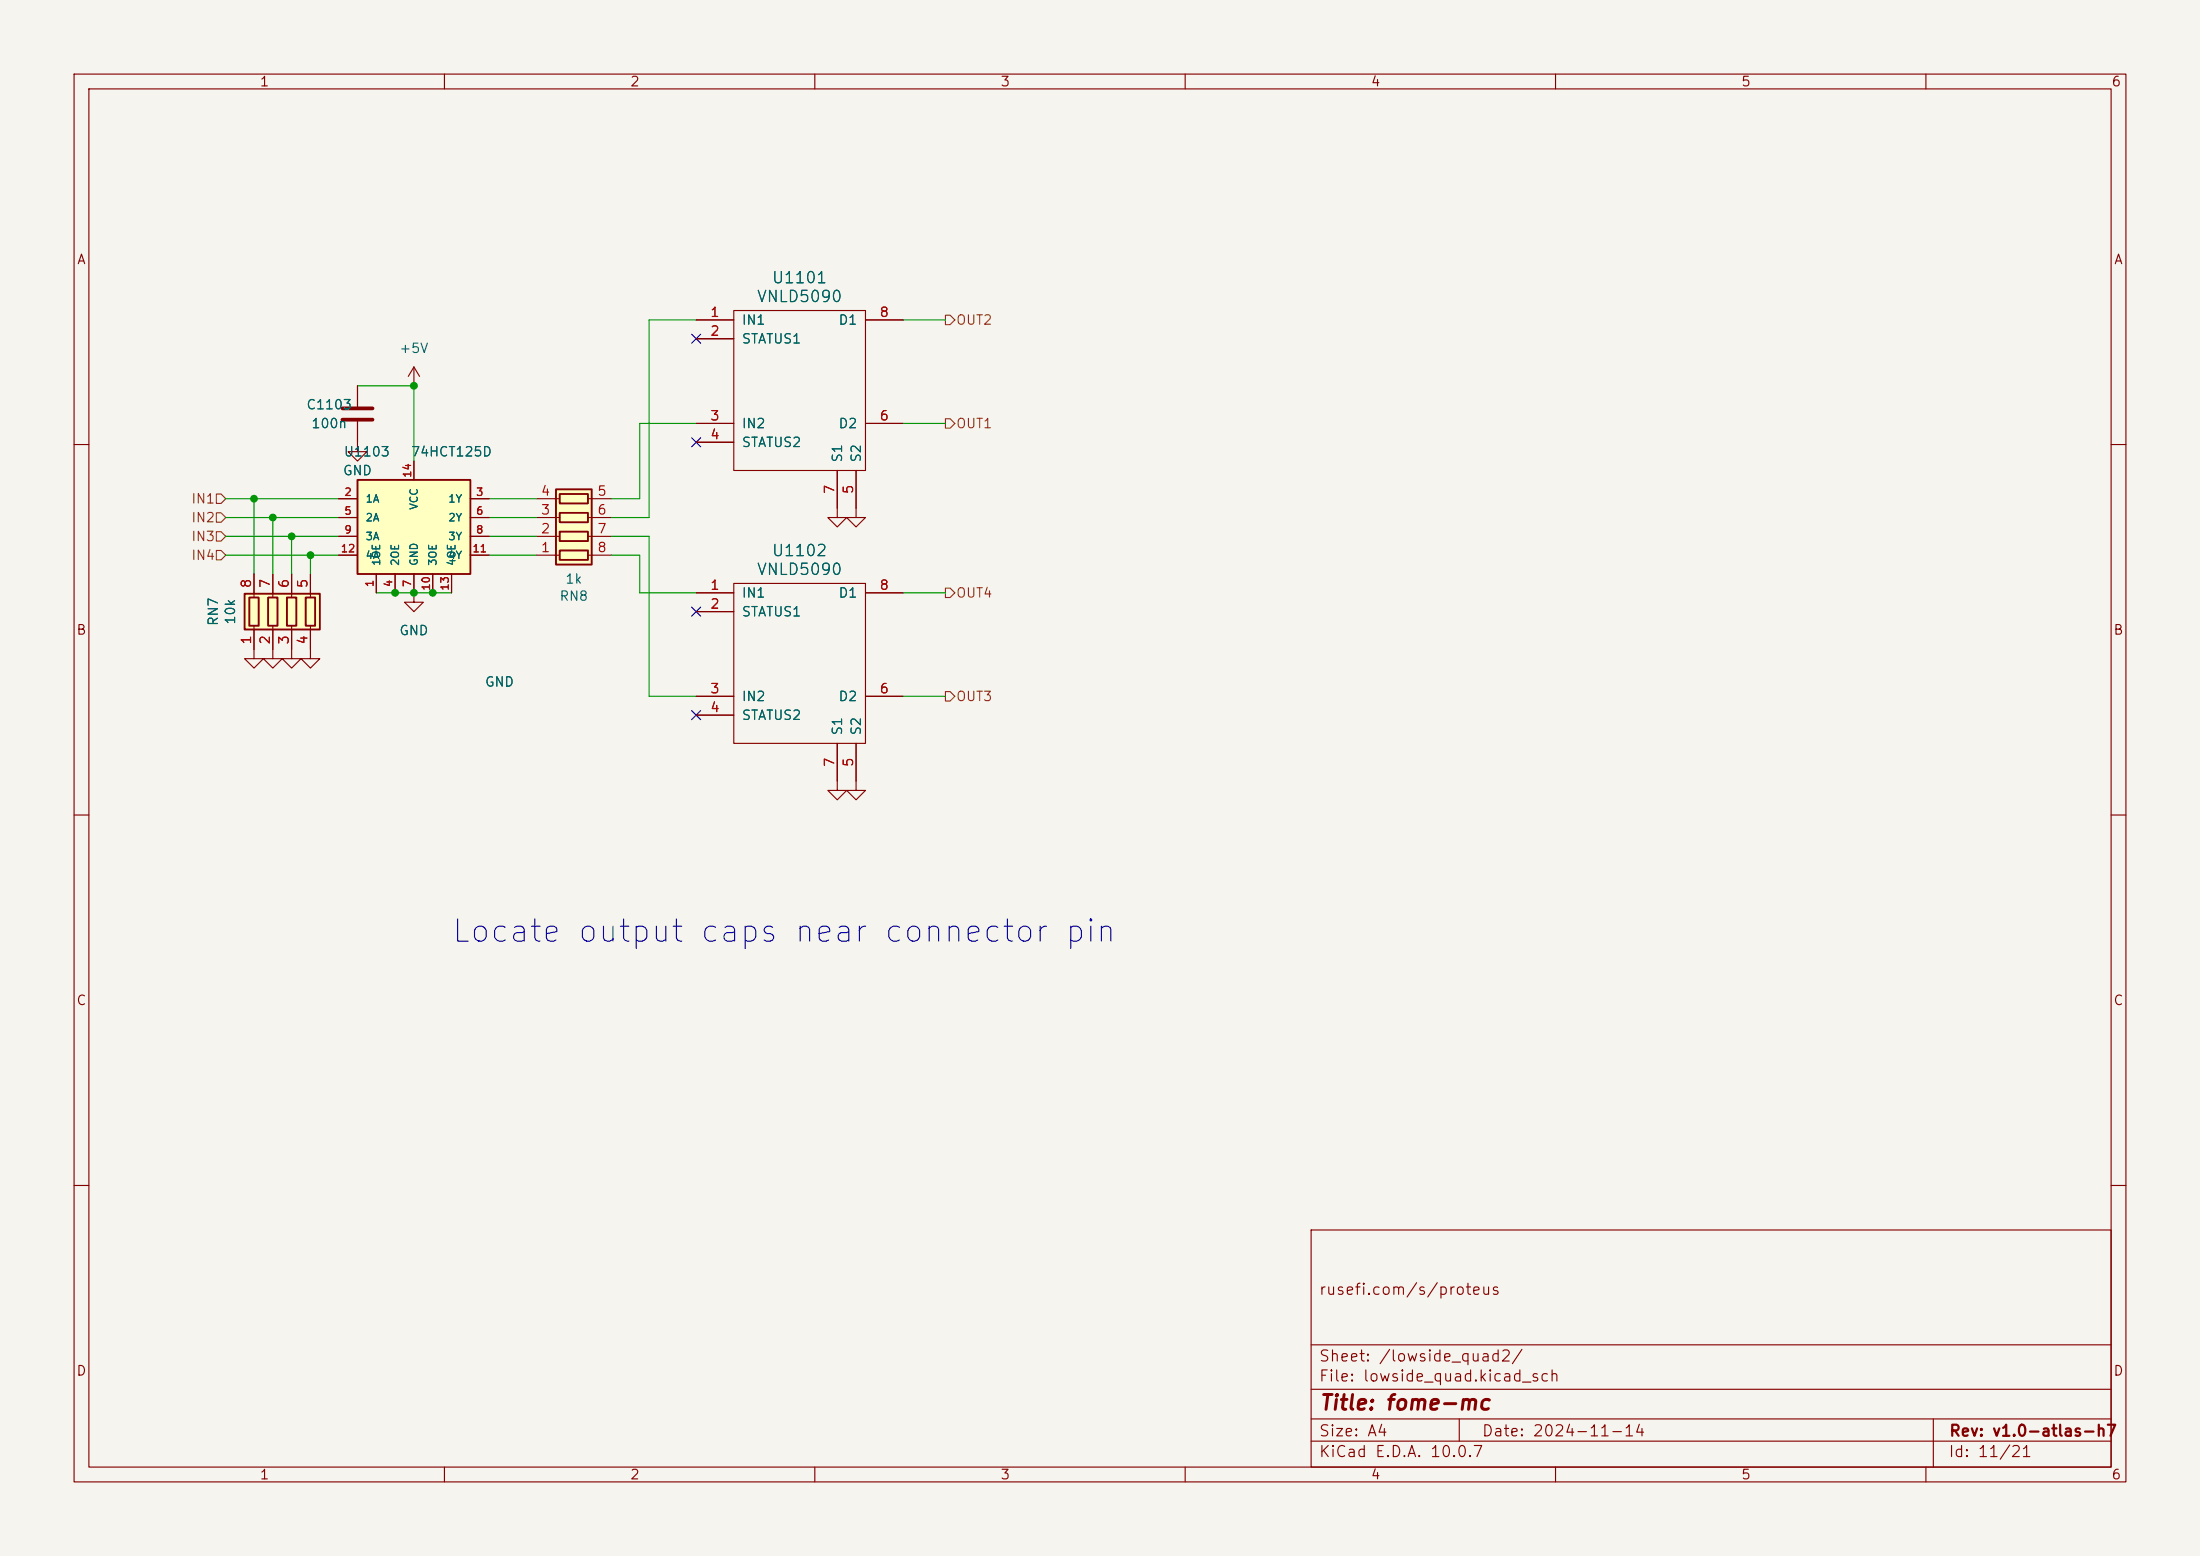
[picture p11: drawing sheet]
<svg xmlns="http://www.w3.org/2000/svg" width="297mm" height="210mm" viewBox="0 0 297 210" stroke-linecap="round" stroke-linejoin="round" font-family="sans-serif">
<path d="M0 0h297v210h-297z" fill="#f5f4ef" stroke="#f5f4ef" stroke-width=".14"/>
<g fill="none" stroke="#840000" stroke-width=".15">
<path d="M10 10h277v190h-277zM12 12h273v186h-273zM60 10v2M110 10v2M160 10v2M210 10v2M260 10v2M48.3 59.7v1.3h1.2l-1.2 1.2-1.3-1.2h1.3M10 60h2M285 60h2M39.4 87.6v1.3h1.2l-1.2 1.3-1.3-1.3h1.3M10 110h2"/>
<path d="M285 110h2M10 160h2M177 166h108v32h-108zM285 160h2M60 198v2M110 198v2M160 198v2M177 194.5h108M177 191.5h108M177 187.5h108M177 181.5h108M197 191.5v3"/>
<path d="M210 198v2M260 198v2M261 191.5v6.5"/>
</g>
<path d="M48.3 64.8h15.2v12.7h-15.2z" fill="#ffffc2"/>
<path d="M48.3 64.8h15.2v12.7h-15.2z" fill="none" stroke="#840000" stroke-width=".25"/>
<g fill="none" stroke="#840000" stroke-width=".15">
<path d="M94 43.2h5.1M94 45.7h5.1M94 57.2h5.1M94 59.7h5.1M99.1 41.9h17.7v21.6h-17.7zM116.8 43.2h5.1M116.8 57.2h5.1M45.7 67.3h2.6M45.7 69.9h2.6M45.7 72.4h2.6M45.7 74.9h2.6M50.8 77.5v2.5"/>
<path d="M53.3 77.5v2.5M55.9 62.2v2.6M55.9 77.5v2.5M58.4 77.5v2.5M61 77.5v2.5M63.5 67.3h2.5M63.5 69.9h2.5M63.5 72.4h2.5M63.5 74.9h2.5M113 63.5v5.1M115.6 63.5v5.1M113 105.4v1.3h1.3l-1.3 1.3-1.2-1.3h1.2"/>
<path d="M115.6 105.4v1.3h1.2l-1.2 1.3-1.3-1.3h1.3"/>
</g>
<path d="M75.1 66h4.8v10.2h-4.8z" fill="#ffffc2"/>
<path d="M75.1 66h4.8v10.2h-4.8zM75.6 74.3h3.8v1.3h-3.8zM75.6 71.8h3.8v1.2h-3.8zM75.6 69.2h3.8v1.3h-3.8zM75.6 66.7h3.8v1.2h-3.8z" fill="none" stroke="#840000" stroke-width=".25"/>
<g fill="none" stroke="#840000" stroke-width=".15">
<path d="M48.3 52.1v2.8M48.3 56.9v2.8M55.9 49.5l-.8 1.3M55.9 49.5l.7 1.3M55.9 49.5v2.6M72.4 74.9h3.2M72.4 72.4h3.2M72.4 69.9h3.2M72.4 67.3h3.2M79.4 74.9h3.1M79.4 72.4h3.1M79.4 69.9h3.1"/>
<path d="M79.4 67.3h3.1M99.1 78.7h17.7v21.6h-17.7zM113 68.6v1.3h1.3l-1.3 1.2-1.2-1.2h1.2M115.6 68.6v1.3h1.2l-1.2 1.2-1.3-1.2h1.3M34.3 87.6v1.3h1.3l-1.3 1.3-1.3-1.3h1.3M36.8 87.6v1.3h1.3l-1.3 1.3-1.2-1.3h1.2M41.9 87.6v1.3h1.3l-1.3 1.3-1.3-1.3h1.3M55.9 80v1.3h1.2l-1.2 1.3-1.3-1.3h1.3M94 80h5.1M94 82.6h5.1M94 94h5.1M94 96.5h5.1"/>
<path d="M116.8 80h5.1M116.8 94h5.1M113 100.3v5.1M115.6 100.3v5.1"/>
</g>
<path d="M46.2 55.1h4.1M46.2 56.6h4.1" fill="none" stroke="#840000" stroke-width=".51"/>
<path d="M33 80.1h10.2v4.9h-10.2z" fill="#ffffc2"/>
<path d="M33 80.1h10.2v4.9h-10.2zM33.7 80.6h1.2v3.9h-1.2zM36.2 80.6h1.3v3.9h-1.3zM38.7 80.6h1.3v3.9h-1.3zM41.3 80.6h1.2v3.9h-1.2z" fill="none" stroke="#840000" stroke-width=".25"/>
<g fill="none" stroke="#840000" stroke-width=".15">
<path d="M48.3 52.1v2.8M48.3 56.9v2.8M94 43.2h5.1M94 45.7h5.1M94 57.2h5.1M94 59.7h5.1M116.8 43.2h5.1M116.8 57.2h5.1M34.3 77.5v3.1M36.8 77.5v3.1M39.4 77.5v3.1M41.9 77.5v3.1"/>
<path d="M45.7 67.3h2.6M45.7 69.9h2.6M45.7 72.4h2.6M45.7 74.9h2.6M50.8 77.5v2.5M53.3 77.5v2.5M55.9 62.2v2.6M55.9 77.5v2.5M58.4 77.5v2.5M61 77.5v2.5M63.5 67.3h2.5M63.5 69.9h2.5"/>
<path d="M63.5 72.4h2.5M63.5 74.9h2.5M113 63.5v5.1M115.6 63.5v5.1M34.3 84.5v3.1M36.8 84.5v3.1M39.4 84.5v3.1M41.9 84.5v3.1M94 80h5.1M94 82.6h5.1M94 94h5.1M94 96.5h5.1"/>
<path d="M116.8 80h5.1M116.8 94h5.1M113 100.3v5.1M115.6 100.3v5.1"/>
</g>
<path d="M127.6 56.5h.7l.6 .7-.6 .6h-.7zM127.6 42.5h.7l.6 .7-.6 .6h-.7zM29.2 66.7h.6l.7 .6-.7 .6h-.6zM29.2 71.8h.6l.7 .6-.7 .6h-.6zM29.2 69.2h.6l.7 .7-.7 .6h-.6zM29.2 74.3h.6l.7 .6-.7 .7h-.6zM127.6 79.4h.7l.6 .6-.6 .6h-.7zM127.6 93.3h.7l.6 .7-.6 .6h-.7z" fill="none" stroke="#725600" stroke-width=".15"/>
<g fill="none" stroke="#009600" stroke-width=".15">
<path d="M48.3 52.1h7.6v10.1M94 57.2h-7.6v10.1h-3.9M94 43.2h-6.4v26.7h-5.1M121.9 57.2h5.7M121.9 43.2h5.7M30.5 67.3h15.2M30.5 69.9h15.2M30.5 74.9h15.2M30.5 72.4h15.2M34.3 67.3v10.2M36.8 69.9v7.6M39.4 72.4v5.1"/>
<path d="M41.9 74.9v2.6M66 67.3h6.4M66 69.9h6.4M66 74.9h6.4M66 72.4h6.4M82.5 74.9h3.9v5.1h7.6M82.5 72.4h5.1v21.6h6.4M50.8 80h10.2M121.9 80h5.7M121.9 94h5.7"/>
</g>
<path d="M93.4 59.1l1.2 1.2M93.4 45.1l1.2 1.2M94.6 59.1l-1.2 1.2M94.6 45.1l-1.2 1.2M93.4 81.9l1.2 1.3M93.4 95.9l1.2 1.2M94.6 81.9l-1.2 1.3M94.6 95.9l-1.2 1.2" fill="none" stroke="#000084" stroke-width=".15"/>
<g fill="#009600" stroke="#009600" stroke-width=".14">
<circle cx="36.8" cy="69.9" r=".46"/>
<circle cx="34.3" cy="67.3" r=".46"/>
<circle cx="58.4" cy="80" r=".46"/>
<circle cx="41.9" cy="74.9" r=".46"/>
<circle cx="39.4" cy="72.4" r=".46"/>
<circle cx="53.3" cy="80" r=".46"/>
<circle cx="55.9" cy="80" r=".46"/>
<circle cx="55.9" cy="52.1" r=".46"/>
</g>
<text font-size="3" fill="#0000c2" x="60.8" y="127.9">Locate output caps near connector pin</text>
<text font-size="2" fill="#840000" x="178" y="190.8">Title: fome-mc</text>
<g font-size="1.5" fill="#006464">
<text x="102.1" y="41.2">VNLD5090</text>
<text x="104.1" y="38.6">U1101</text>
<text x="102.1" y="78">VNLD5090</text>
<text x="104.1" y="75.5">U1102</text>
</g>
<g font-size="1.5" fill="#840000">
<text x="178" y="175.1">rusefi.com/s/proteus</text>
<text x="178" y="184.1">Sheet: /lowside_quad2/</text>
<text x="178" y="186.8">File: lowside_quad.kicad_sch</text>
<text x="178" y="197">KiCad E.D.A. 10.0.7</text>
<text x="178" y="194.2">Size: A4</text>
<text x="200" y="194.2">Date: 2024-11-14</text>
<text x="263" y="197">Id: 11/21</text>
<text x="263" y="194.2">Rev: v1.0-atlas-h7</text>
</g>
<g font-size="1.3" fill="#840000">
<text x="35" y="12">1</text>
<text x="85" y="12">2</text>
<text x="135" y="12">3</text>
<text x="185" y="12">4</text>
<text x="235" y="12">5</text>
<text x="285" y="12">6</text>
<text x="10.3" y="36">A</text>
<text x="285.3" y="36">A</text>
<text x="10.2" y="86">B</text>
<text x="285.2" y="86">B</text>
<text x="10.2" y="136">C</text>
<text x="285.2" y="136">C</text>
<text x="10.2" y="186">D</text>
<text x="285.2" y="186">D</text>
<text x="35" y="200">1</text>
<text x="85" y="200">2</text>
<text x="135" y="200">3</text>
<text x="185" y="200">4</text>
<text x="235" y="200">5</text>
<text x="285" y="200">6</text>
</g>
<g font-size="1.3" fill="#006464">
<text x="53.8" y="48">+5V</text>
<text x="100" y="44.1">IN1</text>
<text x="100" y="46.7">STATUS1</text>
<text x="113.1" y="44.1">D1</text>
<text x="41.3" y="55.6">C1103</text>
<text x="41.9" y="58.1">100n</text>
<text x="100" y="58.1">IN2</text>
<text x="113.1" y="58.1">D2</text>
<text x="46.2" y="64.5">GND</text>
<text x="46.3" y="61.9">U1103</text>
<text x="55.4" y="61.9">74HCT125D</text>
<text x="100" y="60.7">STATUS2</text>
<text x="114" y="62.5" transform="rotate(-90 114 62.5)">S1</text>
<text x="116.5" y="62.5" transform="rotate(-90 116.5 62.5)">S2</text>
<text x="75.4" y="81.4">RN8</text>
<text x="76.2" y="79.1">1k</text>
<text x="100" y="81">IN1</text>
<text x="100" y="83.5">STATUS1</text>
<text x="113.1" y="81">D1</text>
<text x="29.7" y="84.6" transform="rotate(-90 29.7 84.6)">RN7</text>
<text x="32.1" y="84.4" transform="rotate(-90 32.1 84.4)">10k</text>
<text x="53.8" y="86.1">GND</text>
<text x="65.4" y="93">GND</text>
<text x="100" y="94.9">IN2</text>
<text x="113.1" y="94.9">D2</text>
<text x="100" y="97.5">STATUS2</text>
<text x="114" y="99.3" transform="rotate(-90 114 99.3)">S1</text>
<text x="116.5" y="99.3" transform="rotate(-90 116.5 99.3)">S2</text>
</g>
<g font-size="1.3" fill="#a90000">
<text x="95.8" y="43.1">1</text>
<text x="95.8" y="45.6">2</text>
<text x="118.6" y="43.1">8</text>
<text x="95.8" y="57.1">3</text>
<text x="95.8" y="59.6">4</text>
<text x="118.6" y="57.1">6</text>
<text x="72.9" y="69.8">3</text>
<text x="72.9" y="67.2">4</text>
<text x="80.5" y="67.2">5</text>
<text x="80.5" y="69.8">6</text>
<text x="112.9" y="66.8" transform="rotate(-90 112.9 66.8)">7</text>
<text x="115.5" y="66.8" transform="rotate(-90 115.5 66.8)">5</text>
<text x="72.9" y="74.8">1</text>
<text x="72.9" y="72.3">2</text>
<text x="80.5" y="72.3">7</text>
<text x="80.5" y="74.8">8</text>
<text x="34.2" y="79.5" transform="rotate(-90 34.2 79.5)">8</text>
<text x="36.7" y="79.5" transform="rotate(-90 36.7 79.5)">7</text>
<text x="39.3" y="79.5" transform="rotate(-90 39.3 79.5)">6</text>
<text x="41.8" y="79.5" transform="rotate(-90 41.8 79.5)">5</text>
<text x="95.8" y="79.9">1</text>
<text x="95.8" y="82.5">2</text>
<text x="118.6" y="79.9">8</text>
<text x="34.2" y="87.1" transform="rotate(-90 34.2 87.1)">1</text>
<text x="36.7" y="87.1" transform="rotate(-90 36.7 87.1)">2</text>
<text x="39.3" y="87.1" transform="rotate(-90 39.3 87.1)">3</text>
<text x="41.8" y="87.1" transform="rotate(-90 41.8 87.1)">4</text>
<text x="95.8" y="93.9">3</text>
<text x="118.6" y="93.9">6</text>
<text x="95.8" y="96.4">4</text>
<text x="112.9" y="103.6" transform="rotate(-90 112.9 103.6)">7</text>
<text x="115.5" y="103.6" transform="rotate(-90 115.5 103.6)">5</text>
</g>
<g font-size="1.3" fill="#725600">
<text x="129" y="44.1">OUT2</text>
<text x="129" y="58.1">OUT1</text>
<text x="25.7" y="68.3">IN1</text>
<text x="25.7" y="70.8">IN2</text>
<text x="25.7" y="73.4">IN3</text>
<text x="25.7" y="75.9">IN4</text>
<text x="129" y="81">OUT4</text>
<text x="129" y="94.9">OUT3</text>
</g>
<g font-size="1" fill="#a90000">
<text x="55.8" y="64.6" transform="rotate(-90 55.8 64.6)">14</text>
<text x="46.4" y="67.2">2</text>
<text x="46.4" y="69.7">5</text>
<text x="64.2" y="67.2">3</text>
<text x="64.2" y="69.7">6</text>
<text x="45.9" y="74.8">12</text>
<text x="46.4" y="72.3">9</text>
<text x="63.7" y="74.8">11</text>
<text x="64.2" y="72.3">8</text>
<text x="50.7" y="79.3" transform="rotate(-90 50.7 79.3)">1</text>
<text x="53.2" y="79.3" transform="rotate(-90 53.2 79.3)">4</text>
<text x="55.8" y="79.3" transform="rotate(-90 55.8 79.3)">7</text>
<text x="58.3" y="79.8" transform="rotate(-90 58.3 79.8)">10</text>
<text x="60.8" y="79.8" transform="rotate(-90 60.8 79.8)">13</text>
</g>
<g font-size="1" fill="#006464">
<text x="49.3" y="68.1">1A</text>
<text x="49.3" y="70.6">2A</text>
<text x="56.6" y="68.9" transform="rotate(-90 56.6 68.9)">VCC</text>
<text x="60.4" y="68.1">1Y</text>
<text x="60.4" y="70.6">2Y</text>
<text x="49.3" y="73.2">3A</text>
<text x="49.3" y="75.7">4A</text>
<text x="51.6" y="76.5" transform="rotate(-90 51.6 76.5)">1OE</text>
<text x="54.1" y="76.5" transform="rotate(-90 54.1 76.5)">2OE</text>
<text x="56.6" y="76.5" transform="rotate(-90 56.6 76.5)">GND</text>
<text x="59.2" y="76.5" transform="rotate(-90 59.2 76.5)">3OE</text>
<text x="60.4" y="73.2">3Y</text>
<text x="60.4" y="75.7">4Y</text>
<text x="61.7" y="76.5" transform="rotate(-90 61.7 76.5)">4OE</text>
</g>
</svg>
